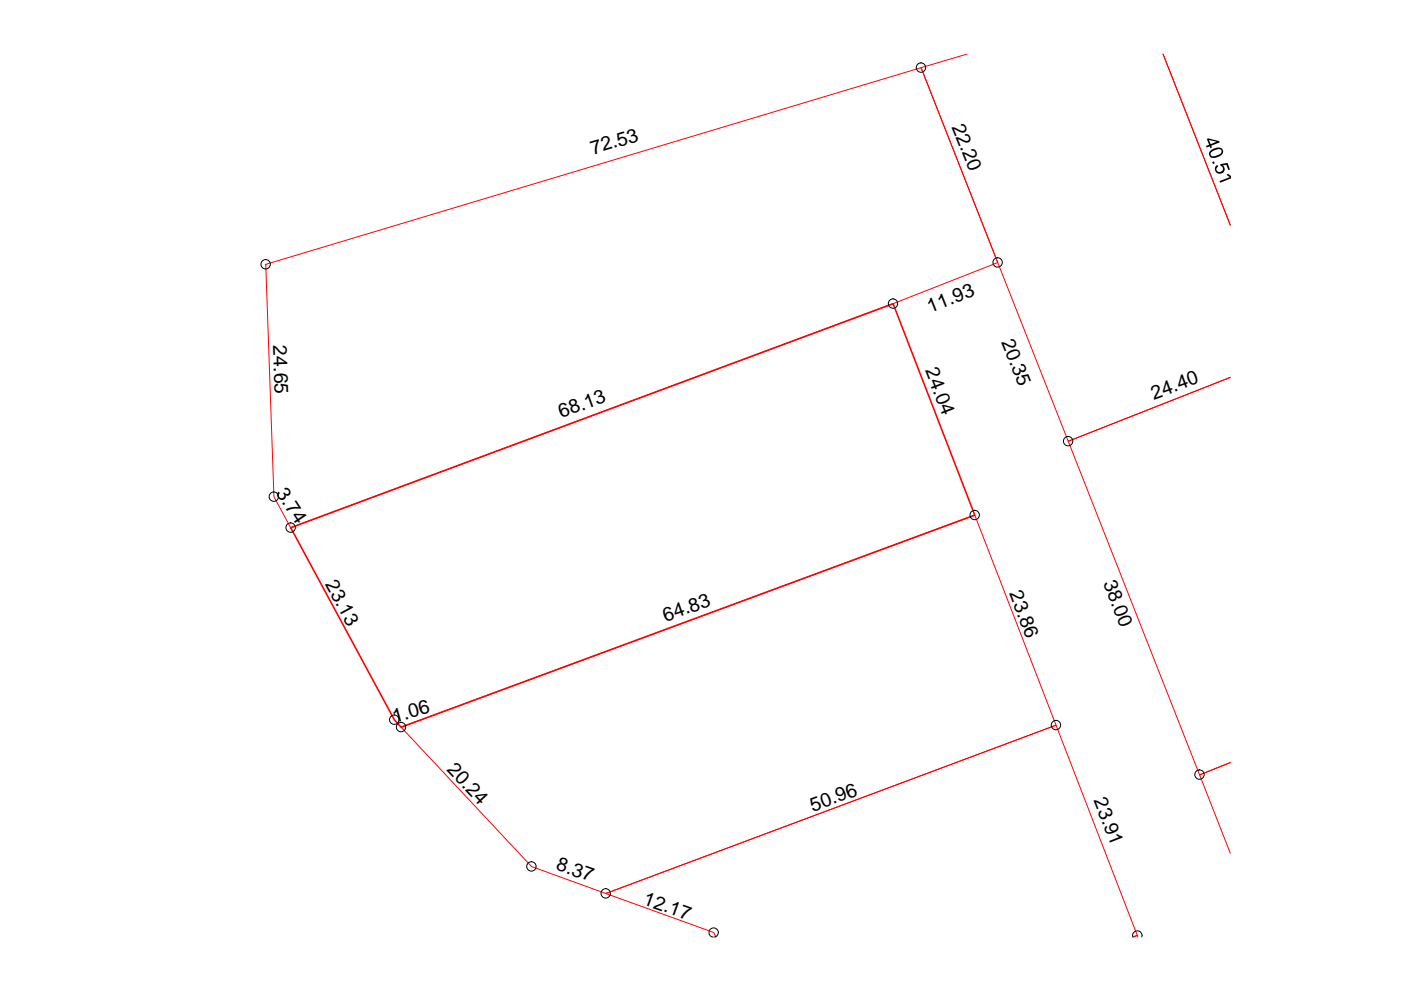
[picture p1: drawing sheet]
<svg xmlns="http://www.w3.org/2000/svg" width="297mm" height="210mm" viewBox="0 0 297 210" stroke-linecap="round" stroke-linejoin="round" font-family="sans-serif">
<path d="M205 11.5l-9.7 2.9 31.2 79.2 34.4-13.6-34.4 13.6 27.8 70.7 6.6-2.6-6.6 2.6 6.6 16.6M246.6 11.5l14.3 36.3M56.3 56l139-41.6 16.2 41.3-22.1 8.7-127.8 47.5-3.5-6.6zM85 154.2l121.7-45 17.2 44.6-95.5 35.6-15.7-5.7zM151.8 198.7l-.5-1-22.9-8.3 95.5-35.6 17.2 44.5-.9 .4 .9-.4 .2 .4" fill="none" stroke="#f00" stroke-width=".21"/>
<path d="M61.6 111.9l127.8-47.5 17.3 44.8-121.7 45-1.4-1.6z" fill="none" stroke="#f00" stroke-width=".34"/>
<g fill="none" stroke="#000" stroke-width=".21">
<path d="M151.2 198.7a.98 .98 0 0 1-.7-1.5 .98 .98 0 0 1 1.6 0 .98 .98 0 0 1-.7 1.5M240.2 198.7a.99 .99 0 0 1 .9-1.3 .99 .99 0 0 1 1 1.3"/>
<circle cx="195.3" cy="14.3" r=".99"/>
<circle cx="56.3" cy="56" r=".99"/>
<circle cx="211.5" cy="55.6" r=".99"/>
<circle cx="189.3" cy="64.4" r=".99"/>
<circle cx="226.5" cy="93.5" r=".99"/>
<circle cx="58.1" cy="105.3" r=".99"/>
<circle cx="61.6" cy="111.9" r=".99"/>
<circle cx="206.6" cy="109.2" r=".99"/>
<circle cx="83.6" cy="152.6" r=".99"/>
<circle cx="85" cy="154.2" r=".99"/>
<circle cx="223.9" cy="153.7" r=".99"/>
<circle cx="254.3" cy="164.2" r=".99"/>
<circle cx="112.7" cy="183.7" r=".99"/>
<circle cx="128.4" cy="189.4" r=".99"/>
</g>
<g fill="#000">
<path d="M257 34.4l.4-.2 .2 .4-.4 .2zM257.9 35.1l.2-.1 .2 .3-.4 .3 .1 .6 .3 .2h.4l.5-.3 .1-.5-.5-.5-.1-.3 1.6-.3 .5 1.4-.4 .2-.4-1.2-.8 .2 .3 .3 .1 .8-.4 .5-.8 .1-.5-.2-.3-.5v-.7zM258.6 38.4l2.2-.9-.7-.5 .3-.1 .5 .4v.3l-2.2 1.1z"/>
<path d="M255.9 29.5l.3-.2 2.3 .6 .1 .3-1.8 .7 .2 .4-.4 .1-.1-.4-.7 .3-.1-.4 .7-.2zM256.3 29.7l.4 .9 1.2-.5z"/>
<path d="M256.5 32l1-.5 1.2-.2 .5 .3 .1 .7-.1 .4-.5 .4-1.1 .4h-.6l-.6-.6-.1-.4zM257 32.1l-.3 .4v.3l.3 .3h.4l1.3-.5 .3-.3v-.3l-.3-.3-.5-.1z"/>
</g>
<g font-size="4.1">
<text x="201.8" y="26.9" transform="rotate(68 201.8 26.9)">22.20</text>
<text x="125.7" y="32.8" transform="rotate(-17 125.7 32.8)">72.53</text>
<text x="197.2" y="66.3" transform="rotate(-22 197.2 66.3)">11.93</text>
<text x="57.9" y="73.2" transform="rotate(88 57.9 73.2)">24.65</text>
<text x="212.3" y="72.4" transform="rotate(68 212.3 72.4)">20.35</text>
<text x="196.1" y="78.5" transform="rotate(69 196.1 78.5)">24.04</text>
<text x="119" y="88.6" transform="rotate(-20 119 88.6)">68.13</text>
<text x="244.6" y="84.7" transform="rotate(-20 244.6 84.7)">24.40</text>
<text x="58.4" y="104.6" transform="rotate(57 58.4 104.6)">3.74</text>
<text x="68.9" y="123.8" transform="rotate(62 68.9 123.8)">23.13</text>
<text x="214" y="125.8" transform="rotate(69 214 125.8)">23.86</text>
<text x="233.9" y="123.6" transform="rotate(69 233.9 123.6)">38.00</text>
<text x="141.1" y="131.8" transform="rotate(-19 141.1 131.8)">64.83</text>
<text x="83.6" y="153.2" transform="rotate(-16 83.6 153.2)">1.06</text>
<text x="94.6" y="163.3" transform="rotate(47 94.6 163.3)">20.24</text>
<text x="172.3" y="172.2" transform="rotate(-21 172.3 172.2)">50.96</text>
<text x="231.9" y="169.7" transform="rotate(69 231.9 169.7)">23.91</text>
<text x="117.7" y="184.3" transform="rotate(20 117.7 184.3)">8.37</text>
<text x="136.2" y="191.7" transform="rotate(20 136.2 191.7)">12.17</text>
</g>
</svg>
